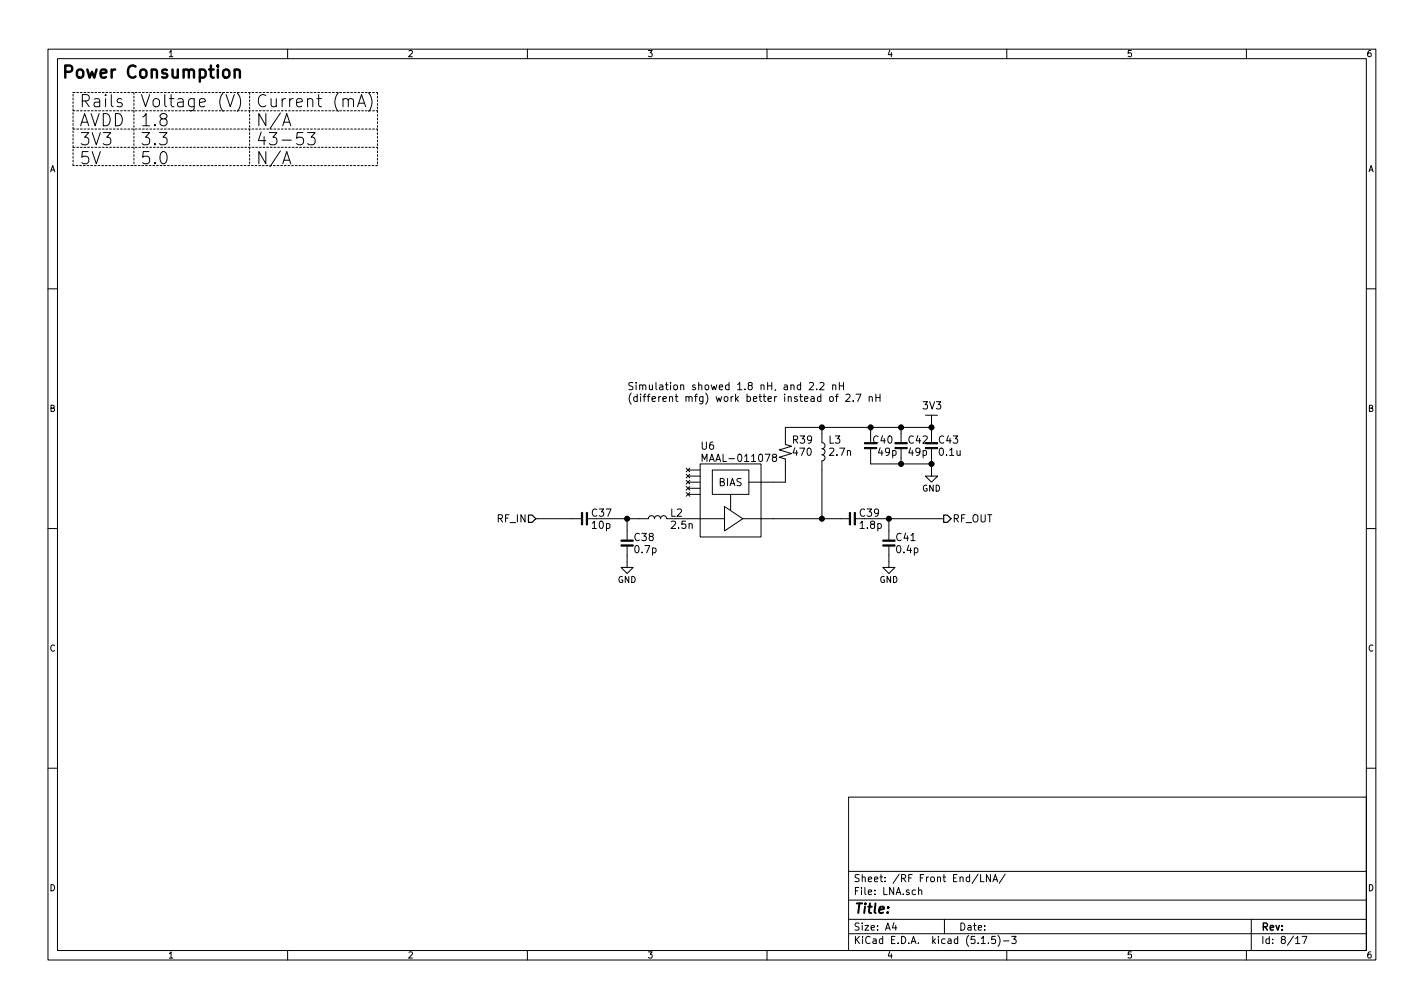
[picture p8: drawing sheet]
<svg xmlns="http://www.w3.org/2000/svg" width="297mm" height="210mm" viewBox="0 0 297 210" stroke-linecap="round" stroke-linejoin="round" font-family="sans-serif">
<g fill="none" stroke="#000" stroke-width=".21">
<path d="M10 10.3h277v189.9h-277zM12 12.2h273v186.1h-273zM47.2 19.7l.8 2.6 .9-2.6M49.5 19.3a2.98 2.98 0 0 1 0 3.9M60 10.3v1.9M76.9 19.3a2.9 2.9 0 0 1 0 3.9M110 10.3v1.9M160 10.3v1.9M210 10.3v1.9M260 10.3v1.9M25.4 20.7l-.6-.1-.4 .3 .2 .4 .8 .2 .1 .3-.1 .3-.2 .2-.8-.2M59 26.2l.8-2.5 .9 2.5"/>
<path d="M59 34.2l.8-2.6 .9 2.6M64.2 27.7h1.5l-.8 .9a.68 .68 0 0 1 .8 .5v.6l-.2 .4-1 .1-.3-.3M74.6 22.3l.8-2.6 .9 2.6M74.8 21.5h1.2M10 60.2h2M168.8 79.9l.6-.1 .3 .4-.9 1.1h.9M171 79.9l.6-.1 .2 .1 .1 .3-1 1.1h1M175.1 79.8v1.5M175.9 79.8v1.5M285 60.2h2M143.1 97.7l.8 .7M143.1 98.9l.8 .8"/>
<path d="M143.5 98h2.5M143.5 99.3h2.5M143.9 97.7l-.8 .7M143.9 98.9l-.8 .8M146 96.8h12.7v15.2h-12.7zM146.5 96.3v-1.6l.5 1.1 .5-1.1v1.6M148.6 98h7.6v5.1h-7.6zM161.4 95.4l-.3-.3 .1-.2 .2-.2 .5 .2 .1 .2-.2 .2-.4 .1-.3 .3 .1 .4 .2 .2 .4-.1 .2-.2-.1-.5-.2-.1M170.4 81.1v.2M171.4 89.1l.1 3.2a.64 .64 0 0 1 .6 .7 .64 .64 0 0 1-.7 .6h.1a.64 .64 0 0 1 .6 .7 .64 .64 0 0 1-.7 .6h.1a.64 .64 0 0 1 .6 .6 .64 .64 0 0 1-.7 .6v12.1M173.1 82.8l.2-.1 .5 .1v.6l-.1 .3h-.4l-.2-.1zM173.7 80.4l.2-.1 .4 .1v.9"/>
<path d="M173.7 80.3v1M174.3 82.7h.6M174.9 82.2l-.4 .2v1.3M175.1 80.5h.8M176.5 82.3l.5-.1 .3 .4-.9 1.1h.9M178 83.6v.1M178.6 82.2h1l-.7 1.5M181.3 82.8l.2-.1 .4 .1 .1 .9M181.3 82.7v1M181.6 89.1v1.3M181.6 93.6v3.2h12.7M182.7 82.2v1.5"/>
<path d="M182.7 82.9h.9M183.6 82.2v1.5M188 89.1v3.2M188 93.6v3.2M193 86.6h2.6M194.3 93.6v5.7h1.3l-1.3 1.3-1.3-1.3h1.3M194.3 89.1h-30.5v3.6l1.3 .4-2.5 .7 2.5 .8-2.5 .8 1.2 .4v4.8h-7.6M194.3 86.6v5.7M10 110.3h2M111.8 108.2h9.5M122.6 108.2l12.7-.1a.64 .64 0 0 1 .6-.5 .64 .64 0 0 1 .6 .6v-.1a.64 .64 0 0 1 .7-.5 .64 .64 0 0 1 .6 .6v-.1a.64 .64 0 0 1 .7-.5 .64 .64 0 0 1 .6 .6h1.9M130.8 113.9v4.5h1.3l-1.3 1.2-1.3-1.2h1.3"/>
<path d="M130.8 108.2v4.4M143.1 100.2l.8 .8M143.1 101.5l.8 .7M143.1 102.7l.8 .8M143.5 108.2h7.6M143.5 100.6h2.5M143.5 101.8h2.5M143.5 103.1h2.5M143.9 100.2l-.8 .8M143.9 101.5l-.8 .7M143.9 102.7l-.8 .8M151.1 105.7l3.8 2.5-3.8 2.5z"/>
<path d="M152.4 103.1v3.3M154.9 108.2h22.3M178.4 108.2h18.4M185.4 113.9v4.5h1.3l-1.3 1.2-1.3-1.2h1.3M185.4 108.2v4.4M285 110.3h2M10 160.2h2M177 166.3h108v32h-108zM285 160.2h2M60 198.3v1.9M110 198.3v1.9M160 198.3v1.9"/>
<path d="M177 194.8h108M177 191.8h108M177 187.8h108M177 181.8h108M186.5 192.5l-.4 1h1M186.8 193v1M191.6 185.7l.2-.1 .4 .1 .1 .9M191.6 185.1v1.5M197 191.8v3M204 182.3l-1.2 2M204.5 182.4v1.5h.8M204.7 196.8h.8"/>
<path d="M206.2 196.7v.1M206.6 182.4v1.5l-.8-1.5v1.5M207.1 183.9l.5-1.5 .5 1.5M207.3 183.5h.7M207.6 195.3h-.7l-.1 .7 .2-.1 .5 .1 .1 .7-.2 .1-.6-.1M208.2 195.1a1.71 1.71 0 0 1 0 2.3M209.3 196.3h1.2M209.7 182.3l-1.3 2M210 198.3v1.9M211 195.3h1l-.5 .6 .4 .1v.7l-.2 .1-.7-.1M260 198.3v1.9M261 191.8v6.5"/>
<path d="M270.3 195.8l.4-.5v1.5M270.3 196.8h.8M271.6 195.3h1l-.6 1.5"/>
</g>
<g fill="#000" stroke="#000" stroke-width=".21">
<path d="M180.3 93.3h2.6v.3h-2.6zM180.3 92.3h2.6v.3h-2.6zM186.7 93.3h2.5v.3h-2.5zM186.7 92.3h2.5v.3h-2.5zM193 93.3h2.6v.3h-2.6zM193 92.3h2.6v.3h-2.6zM121.3 106.9h.2v2.6h-.2zM122.3 106.9h.3v2.6h-.3zM129.5 113.7h2.6v.2h-2.6zM129.5 112.6h2.6v.3h-2.6zM177.2 106.9h.2v2.6h-.2zM178.2 106.9h.2v2.6h-.2z"/>
<path d="M184.1 113.7h2.6v.2h-2.6zM184.1 112.6h2.6v.3h-2.6z"/>
</g>
<path d="M15.2 19.3h63.5M27.9 19.3v15.2M52.1 19.3v15.2M78.7 19.3v15.2M15.2 34.5v-15.2M15.2 30.7h63.5M15.2 26.9h63.5M15.2 23.1h63.5M78.7 34.5h-63.5" fill="none" stroke="#000" stroke-width=".21" stroke-dasharray=".4 .4"/>
<path d="M110.2 107.4h.8l.8 .8-.8 .8h-.8zM196.8 107.4h.8l.8 .8-.8 .8h-.8z" fill="none" stroke="#000" stroke-width=".25"/>
<path d="M48.9 14.8a.63 .63 0 0 1 1.1 .1v1.3M48.9 14.5v1.7" fill="none" stroke="#000" stroke-width=".51"/>
<g fill="#000" stroke="#000" stroke-width=".25">
<circle cx="171.5" cy="89.1" r=".51"/>
<circle cx="181.6" cy="89.1" r=".51"/>
<circle cx="188" cy="89.1" r=".51"/>
<circle cx="188" cy="96.8" r=".51"/>
<circle cx="194.3" cy="89.1" r=".51"/>
<circle cx="194.3" cy="96.8" r=".51"/>
<circle cx="130.8" cy="108.2" r=".51"/>
<circle cx="171.5" cy="108.2" r=".51"/>
<circle cx="185.4" cy="108.2" r=".51"/>
</g>
<g font-size="3.5">
<text x="12.7" y="16.3">Power Consumption</text>
<text x="16.5" y="22.4">Rails</text>
<text x="29.2" y="22.4">Voltage (V)</text>
<text x="53.3" y="22.4">Current (mA)</text>
<text x="16.5" y="26.4">AVDD</text>
<text x="29.2" y="26.4">1.8</text>
<text x="53.3" y="26.4">N/A</text>
<text x="16.5" y="30.3">3V3</text>
<text x="16.5" y="34.3">5V</text>
<text x="29.2" y="30.3">3.3</text>
<text x="29.2" y="34.3">5.0</text>
<text x="53.3" y="30.3">43-53</text>
<text x="53.3" y="34.3">N/A</text>
</g>
<text font-size="2.8" x="178" y="190.5">Title:</text>
<g font-size="2.1">
<text x="130.8" y="81.4">Simulation showed 1.8 nH, and 2.2 nH</text>
<text x="130.8" y="83.8">(different mfg) work better instead of 2.7 nH</text>
<text x="192.6" y="85.4">3V3</text>
<text x="146.3" y="93.8">U6</text>
<text x="165.5" y="92.5">R39</text>
<text x="165.6" y="95.1">470</text>
<text x="172.9" y="92.5">L3</text>
<text x="173.2" y="95.1">2.7n</text>
<text x="182.2" y="92.5">C40</text>
<text x="183.3" y="95.1">49p</text>
<text x="189.6" y="92.5">C42</text>
<text x="189.6" y="95.1">49p</text>
<text x="195.9" y="92.5">C43</text>
<text x="196" y="95.1">0.1u</text>
<text x="147.2" y="96.3">MAAL-011078</text>
<text x="149.9" y="101.4">BIAS</text>
<text x="123.5" y="107.8">C37</text>
<text x="139.9" y="107.8">L2</text>
<text x="179.4" y="107.8">C39</text>
<text x="103.9" y="109">RF_IN</text>
<text x="123.6" y="110.3">10p</text>
<text x="132.4" y="112.8">C38</text>
<text x="140.2" y="110.3">2.5n</text>
<text x="179.5" y="110.3">1.8p</text>
<text x="187" y="112.8">C41</text>
<text x="198.6" y="109">RF_OUT</text>
<text x="132.5" y="115.4">0.7p</text>
<text x="187.1" y="115.4">0.4p</text>
<text x="178" y="184">Sheet: /RF Front End/LNA/</text>
<text x="178" y="186.7">File: LNA.sch</text>
<text x="178" y="196.9">KiCad E.D.A. kicad (5.1.5)-3</text>
<text x="178" y="194.1">Size: A4</text>
<text x="200" y="194.1">Date:</text>
<text x="263" y="194.1">Rev:</text>
<text x="263" y="196.9">Id: 8/17</text>
</g>
<g font-size="1.8">
<text x="35" y="11.9">1</text>
<text x="85" y="11.9">2</text>
<text x="135" y="11.9">3</text>
<text x="185" y="11.9">4</text>
<text x="235" y="11.9">5</text>
<text x="285" y="11.9">6</text>
<text x="10.4" y="35.9">A</text>
<text x="285.4" y="35.9">A</text>
<text x="10.4" y="85.9">B</text>
<text x="285.4" y="85.9">B</text>
<text x="192.4" y="102.5">GND</text>
<text x="128.9" y="121.6">GND</text>
<text x="183.5" y="121.6">GND</text>
<text x="10.4" y="135.9">C</text>
<text x="285.4" y="135.9">C</text>
<text x="10.4" y="185.9">D</text>
<text x="285.4" y="185.9">D</text>
<text x="35" y="199.9">1</text>
<text x="85" y="199.9">2</text>
<text x="135" y="199.9">3</text>
<text x="185" y="199.9">4</text>
<text x="235" y="199.9">5</text>
<text x="285" y="199.9">6</text>
</g>
</svg>
